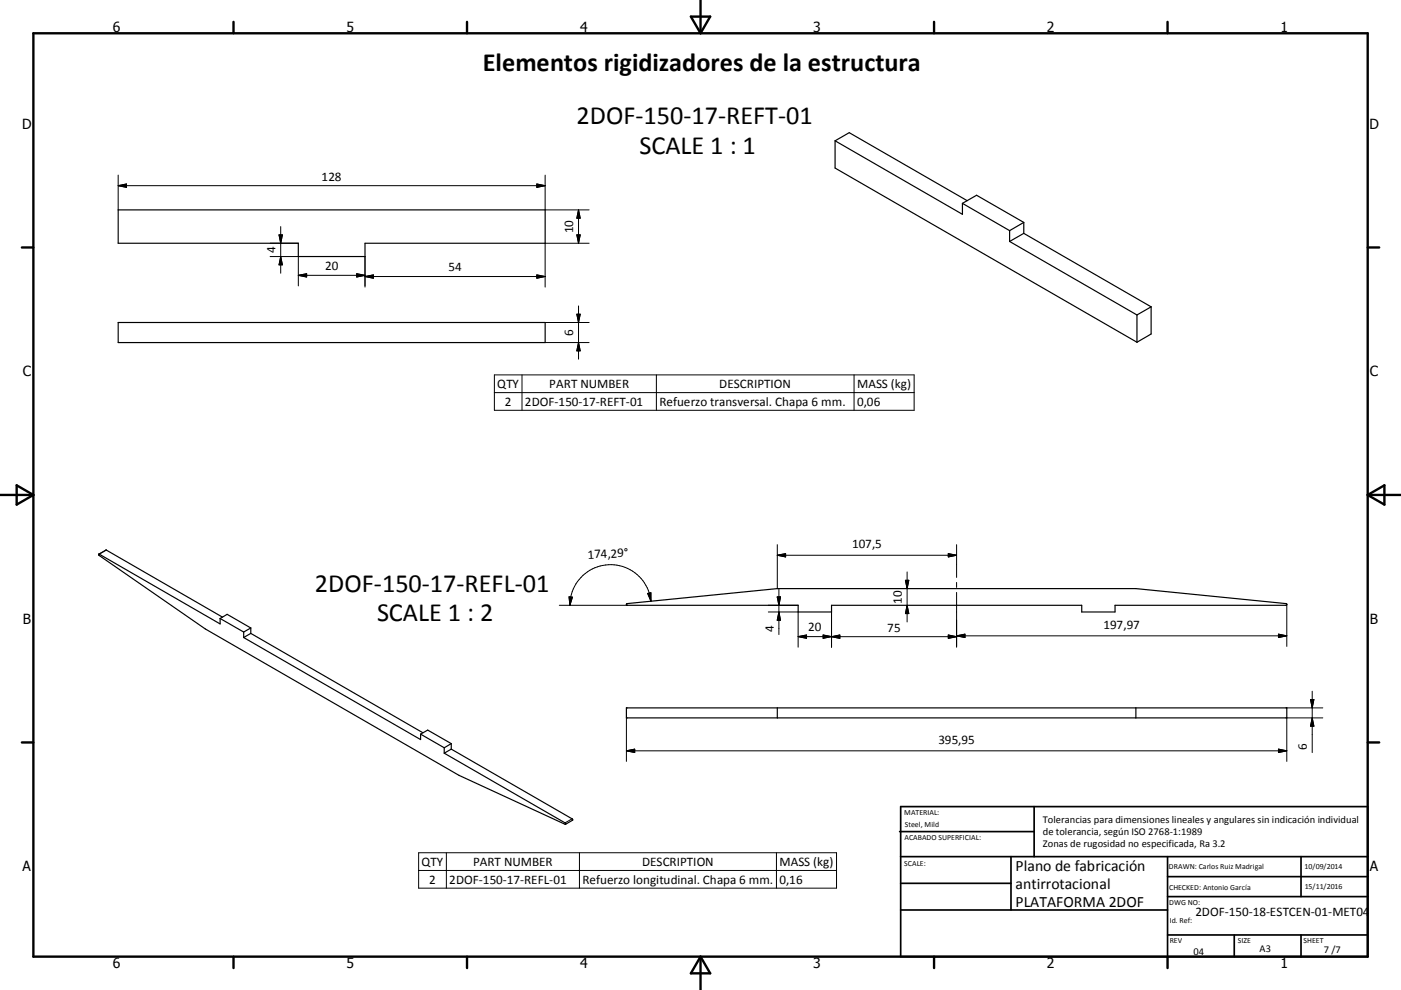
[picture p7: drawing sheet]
<svg xmlns="http://www.w3.org/2000/svg" width="420mm" height="297mm" viewBox="0 0 420 297" stroke-linecap="round" stroke-linejoin="round" font-family="sans-serif">
<g fill="none" stroke="#000" stroke-width=".36">
<path d="M250.4 42.2l38.1 22.1v-3.3M250.4 42.2l4.2-2.4 35.4 20.4M250.4 42.2v8.2l90.5 52.3M35.4 63h128v10h-54v4h-20v-4h-54zM288.5 61l4.3-2.4 14.1 8.1M288.5 61l14.2 8.2M302.7 69.2v3.2M302.7 72.4l38.2 22.1M306.9 66.7v3.3M306.9 66.7l-4.2 2.5M306.9 70l-4.2 2.4M306.9 70l38.2 22.1"/>
<path d="M35.4 96.8h128v6h-128zM340.9 94.5v8.2M345.1 92.1l-4.2 2.4M345.1 92.1v8.1l-4.2 2.5M29.6 166.2l2.3-1.2 34.8 20.2M29.7 166.2l36.3 21v-1.6M29.7 166.2v.5l31.9 22 76 43.9 31.8 14.7M66 185.6l2.1-1.3 7.1 4.1M66 185.6l7.1 4M73.1 191.3l53 30.6v-1.7M73.1 189.6v1.7M75.2 188.4l-2.1 1.2"/>
<path d="M75.2 190l-2.1 1.3M75.2 188.4v1.6M75.2 190l51.6 29.8M187.8 181.2l45.2-4.6h107.5l45.1 4.5 .2 .3-.3 .2h-51.2v2h-10v-2h-75v2h-10v-2h-51.2zM187.8 212.4h198v3h-198zM233 212.4v3M340.5 212.4v3M126.1 220.2l7.1 4.1M126.1 220.2l2.1-1.2 7.1 4.1M133.2 224.3v1.7M133.2 226l36.2 20.9 .1 .4M135.3 223.1l-2.1 1.2"/>
<path d="M135.3 224.7l-2.1 1.3M135.3 223.1v1.6M135.3 224.7l36.3 21v.4l-2.1 1.2M169.4 247.3h.1"/>
</g>
<g fill="none" stroke="#000" stroke-width=".3">
<path d="M35.4 55.7h128M35.4 55.7l2.5-.5v1zM35.4 52.5v10.5M160.9 55.2l2.5 .5-2.5 .5zM163.4 52.5v10.5h13.2M81 73h8.4M81 77h8.4v8.8M83.7 70.5h1l-.5 2.5zM84.2 68v14M84.2 77l.5 2.5h-1zM109.4 77v9.1M172.9 70.5h1.1l-.6 2.5z"/>
<path d="M173.4 63v10M173.4 63l.6 2.5h-1.1zM176.6 73h-13.2v13.1M89.4 82.6h20M89.4 82.6l2.5-.5v1zM106.9 82.1l2.5 .5-2.5 .5zM109.4 83h54M109.4 83l2.5-.5v1zM160.9 82.5l2.5 .5-2.5 .5zM163.4 96.8h13.2M172.9 94.3h1.1l-.6 2.5zM173.4 91.8v16"/>
<path d="M148.2 112.5h125.9v10.6h-125.9zM148.2 117.8h125.9M156.5 112.5v10.6M163.4 102.8h13.2M173.4 102.8l.6 2.5h-1.1zM196.8 112.5v10.6M256.1 112.5v10.6M31.9 165l-2.2 1.2M170.6 179.1l1 .1-.7 2.4zM194.2 178l.9-.2 .1 2.6zM233 179.1h1l-.5 2.5zM233 166.6h53.8"/>
<path d="M233 166.6l2.5-.5v1zM233 163.4v13.2M233.5 176.6v13.8M271.5 174.1h1l-.5 2.5zM272 171.6v15M284.3 166.1l2.5 .5-2.5 .5zM286.8 163.4v9.8M286.8 174.7v1.5M286.8 177.7v16.5M167.7 181.6h20.4M195.2 180.4a12.2 12.2 0 0 0-4.9-8.6 12.2 12.2 0 0 0-19.2 7.3l-.2 2.5M230.3 183.6h9v10.6"/>
<path d="M230.3 181.6h9M233.5 183.6l.5 2.5h-1zM239.3 191h47.5M239.3 191l2.5-.5v1zM246.8 190.5l2.5 .5-2.5 .5zM249.3 183.6v10.6M249.3 191l2.5-.5v1zM272 181.6l.5 2.5h-1zM284.3 190.5l2.5 .5-2.5 .5zM286.8 190.8h99M286.8 190.8l2.5-.5v1zM383.3 190.3l2.5 .5-2.5 .5z"/>
<path d="M385.8 181.4v12.5M187.8 215.4v13M385.8 212.4h10.8M392.9 209.9h1l-.5 2.5zM393.4 207.4v18.4M393.4 215.4l.5 2.5h-1zM396.6 215.4h-10.8v13M187.8 225.3h198M187.8 225.3l2.5-.6v1.1zM383.3 224.7l2.5 .6-2.5 .5zM125.5 255.8h125.3v10.7h-125.3zM133.8 255.8v10.7"/>
<path d="M171.5 245.7l-2.1 1.2M173.7 255.8v10.7M232.8 255.8v10.7M125.5 261.1h125.3"/>
</g>
<g fill="none" stroke="#000" stroke-width=".71">
<path d="M10 10h400v277h-400zM70 6.6v3.4M140 6.6v3.4M207.1 5h5.8l-2.9 5zM210 0v10M280 6.6v3.4M350 6.6v3.4M6.6 74.2h3.4M410 74.2h3.5M0 148.5h10M5 145.6l5 2.9-5 2.9zM410 148.5h10.1"/>
<path d="M410 148.5l5.1-2.9v5.8zM6.6 222.7h3.4M410 222.7h3.5M70 287v3.4M140 287v3.4M210 287v10M210 287l2.9 5h-5.8zM280 287v3.4M350 287v3.4"/>
</g>
<g fill="none" stroke="#000" stroke-width=".51">
<path d="M269.7 249.5h40.3M270 242h140v45h-140zM270 257h140M303.1 257v16M310 242v15M350 257v30M390.1 257v12M270 265h33.1M270 273h80M350 269h60M350 263h60M350 280.5h60"/>
<path d="M370 280.5v6.5M390.1 280.5v6.5"/>
</g>
<g fill="#000" stroke="#000" stroke-width=".3">
<path d="M35.4 55.7l2.5-.5v1zM160.9 55.2l2.5 .5-2.5 .5zM83.7 70.5h1l-.5 2.5zM84.2 77l.5 2.5h-1zM172.9 70.5h1.1l-.6 2.5zM173.4 63l.6 2.5h-1.1zM89.4 82.6l2.5-.5v1zM106.9 82.1l2.5 .5-2.5 .5zM109.4 83l2.5-.5v1zM160.9 82.5l2.5 .5-2.5 .5zM172.9 94.3h1.1l-.6 2.5zM173.4 102.8l.6 2.5h-1.1z"/>
<path d="M170.6 179.1l1 .1-.7 2.4zM194.2 178l.9-.2 .1 2.6zM233 179.1h1l-.5 2.5zM233 166.6l2.5-.5v1zM271.5 174.1h1l-.5 2.5zM284.3 166.1l2.5 .5-2.5 .5zM233.5 183.6l.5 2.5h-1zM239.3 191l2.5-.5v1zM246.8 190.5l2.5 .5-2.5 .5zM249.3 191l2.5-.5v1zM272 181.6l.5 2.5h-1zM284.3 190.5l2.5 .5-2.5 .5z"/>
<path d="M286.8 190.8l2.5-.5v1zM383.3 190.3l2.5 .5-2.5 .5zM392.9 209.9h1l-.5 2.5zM393.4 215.4l.5 2.5h-1zM187.8 225.3l2.5-.6v1.1zM383.3 224.7l2.5 .6-2.5 .5z"/>
</g>
<g font-size="7.9">
<text x="144.8" y="21.2">Elementos rigidizadores de la estructura</text>
<text x="172.8" y="37.2">2DOF-150-17-REFT-01</text>
<text x="191.7" y="46.2">SCALE 1 : 1</text>
<text x="94.4" y="177.5">2DOF-150-17-REFL-01</text>
<text x="113" y="186.4">SCALE 1 : 2</text>
</g>
<g font-size="4.7">
<text x="304.5" y="261.2">Plano de fabricación</text>
<text x="304.5" y="266.6">antirrotacional</text>
<text x="304.5" y="272">PLATAFORMA 2DOF</text>
</g>
<g font-size="4.2">
<text x="33.9" y="9.6">6</text>
<text x="103.9" y="9.6">5</text>
<text x="173.9" y="9.6">4</text>
<text x="243.8" y="9.6">3</text>
<text x="313.9" y="9.6">2</text>
<text x="383.9" y="9.6">1</text>
<text x="6.7" y="38.7">D</text>
<text x="410.5" y="38.7">D</text>
<text x="6.9" y="112.9">C</text>
<text x="410.7" y="112.9">C</text>
<text x="6.9" y="187.1">B</text>
<text x="410.7" y="187.1">B</text>
<text x="6.8" y="261.4">A</text>
<text x="410.7" y="261.4">A</text>
<text x="33.9" y="290.4">6</text>
<text x="103.9" y="290.4">5</text>
<text x="173.9" y="290.4">4</text>
<text x="243.8" y="290.4">3</text>
<text x="313.9" y="290.4">2</text>
<text x="383.9" y="290.4">1</text>
</g>
<g font-size="3.9">
<text x="96.4" y="54.2">128</text>
<text x="171.9" y="70" transform="rotate(-90 171.9 70)">10</text>
<text x="82.6" y="75.9" transform="rotate(-90 82.6 75.9)">4</text>
<text x="97.5" y="81">20</text>
<text x="134.5" y="81.4">54</text>
<text x="171.9" y="100.8" transform="rotate(-90 171.9 100.8)">6</text>
<text x="149.1" y="116.4">QTY</text>
<text x="164.7" y="116.4">PART NUMBER</text>
<text x="215.6" y="116.4">DESCRIPTION</text>
<text x="257" y="116.5">MASS (kg)</text>
<text x="151.4" y="121.8">2</text>
<text x="157.4" y="121.8">2DOF-150-17-REFT-01</text>
<text x="197.7" y="121.8">Refuerzo transversal. Chapa 6 mm.</text>
<text x="257" y="121.8">0,06</text>
<text x="176.2" y="167.6" transform="rotate(-3 176.2 167.6)">174,29°</text>
<text x="255.4" y="164.5">107,5</text>
<text x="270.4" y="181.1" transform="rotate(-90 270.4 181.1)">10</text>
<text x="232" y="189.7" transform="rotate(-90 232 189.7)">4</text>
<text x="242.3" y="189.4">20</text>
<text x="266" y="189.5">75</text>
<text x="330.8" y="188.7">197,97</text>
<text x="281.3" y="223.2">395,95</text>
<text x="391.8" y="225" transform="rotate(-90 391.8 225)">6</text>
<text x="126.4" y="259.8">QTY</text>
<text x="141.8" y="259.8">PART NUMBER</text>
<text x="192.5" y="259.8">DESCRIPTION</text>
<text x="233.7" y="259.8">MASS (kg)</text>
<text x="128.7" y="265.1">2</text>
<text x="134.7" y="265.1">2DOF-150-17-REFL-01</text>
<text x="174.7" y="265.2">Refuerzo longitudinal. Chapa 6 mm.</text>
<text x="233.7" y="265.1">0,16</text>
<text x="358.4" y="274.9">2DOF-150-18-ESTCEN-01-MET04</text>
</g>
<g font-size="3.1">
<text x="312.7" y="246.8">Tolerancias para dimensiones lineales y angulares sin indicación individual</text>
<text x="312.7" y="250.4">de tolerancia, según ISO 2768-1:1989</text>
<text x="312.7" y="254">Zonas de rugosidad no especificada, Ra 3.2</text>
<text x="357.8" y="286.5">04</text>
<text x="377.6" y="285.6">A3</text>
<text x="396.9" y="285.9">7 /7</text>
</g>
<g font-size="2.4">
<text x="271.1" y="244.4">MATERIAL:</text>
<text x="271.2" y="252">ACABADO SUPERFICIAL:</text>
<text x="271.3" y="248">Steel, Mild</text>
<text x="271.1" y="259.7">SCALE:</text>
<text x="350.4" y="260.8">DRAWN: Carlos Ruiz Madrigal</text>
<text x="391.1" y="260.6">10/09/2014</text>
<text x="350.5" y="267">CHECKED: Antonio García</text>
<text x="391.2" y="266.7">15/11/2016</text>
<text x="350.5" y="271.4">DWG NO:</text>
<text x="350.7" y="276.9">Id. Ref:</text>
<text x="350.7" y="282.8">REV</text>
<text x="371.1" y="282.9">SIZE</text>
<text x="390.8" y="283">SHEET</text>
</g>
</svg>
